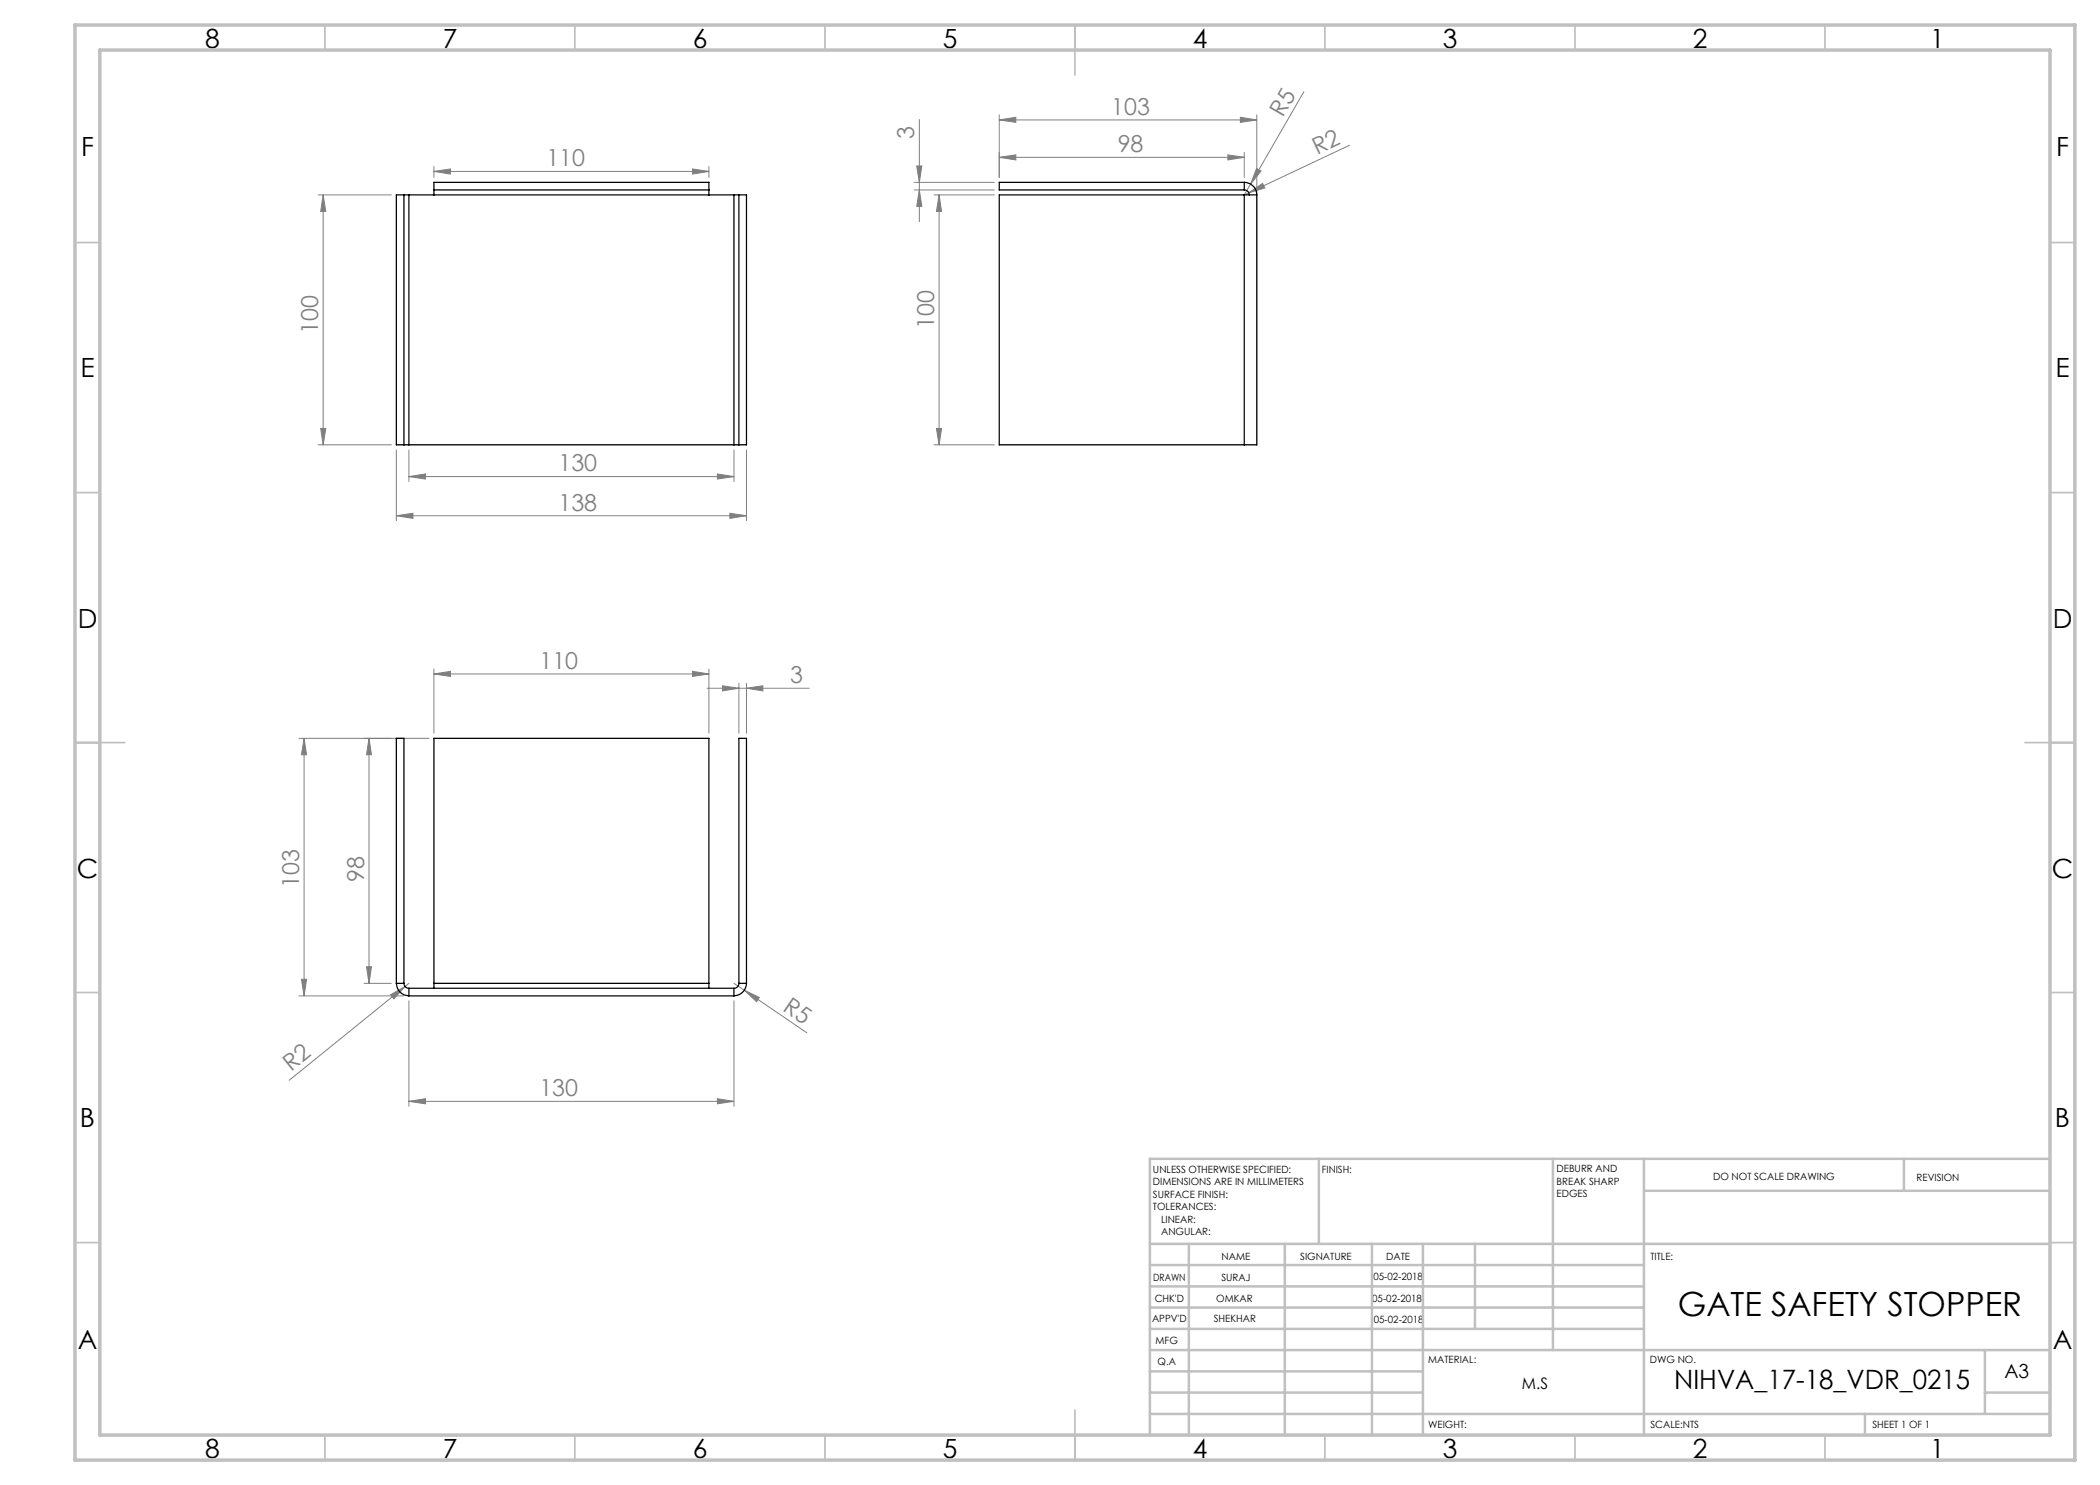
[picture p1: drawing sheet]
<svg xmlns="http://www.w3.org/2000/svg" width="420mm" height="297mm" viewBox="0 0 420 297" stroke-linecap="round" stroke-linejoin="round" font-family="sans-serif">
<g fill="none" stroke="#808080" stroke-width=".2">
<path d="M260.8 18.3l-10.7 18.5M63.6 39h14.7M64.6 39v50M64.6 39l.6 3.3h-1.1zM86.8 34.3l3.3-.5v1zM86.8 33.3v2.2M86.8 34.3h55M138.5 33.8l3.3 .5-3.3 .5zM141.8 33.3v2.2M182.8 36.5h16.1M182.8 38h16.1M183.3 33.2h1.1l-.5 3.3z"/>
<path d="M183.9 38l.5 3.3h-1.1zM183.9 23.9v20.4M186.8 39h12.1M187.8 39v50M187.8 39l.5 3.3h-1zM199.8 24l3.4-.5v1zM199.8 23v12.5M199.8 24h51.6M199.8 31.5l3.4-.5v1zM199.8 31.5h49M245.6 31l3.2 .5-3.2 .5zM248.1 23.5l3.3 .5-3.3 .5z"/>
<path d="M248.8 30.5v5M249.8 38.6l2.7-1.9 .5 .9zM250.1 36.8l-1.3 2.2 1-.4M251.3 33.7l.9 .5-2.1 2.6zM251.4 23v65M269.9 29.1l-20.1 9.5M63.6 89h14.7M64.1 85.7h1.1l-.6 3.3zM79.3 90v14.1M81.8 95.3l3.3-.5v1zM81.8 90v6.3M81.8 95.3h65"/>
<path d="M143.5 94.8l3.3 .5-3.3 .5zM146.8 90v6.3M149.3 90v14.1M186.8 89h12.1M187.3 85.7h1l-.5 3.3zM79.3 103.1l3.3-.4v1zM79.3 103.1h70M146 102.7l3.3 .4-3.3 .6zM86.8 134.8l3.3-.5v1zM86.8 133.8v12.8M86.8 134.8h55M138.5 134.3l3.3 .5-3.3 .5z"/>
<path d="M141.4 137.7h20.5M141.8 133.8v12.8M144.5 137.2l3.3 .5-3.3 .5zM147.8 136.7v9.9M149.3 137.7l3.3-.5v1zM149.3 136.7v9.9M59.8 147.7h26M60.8 147.7l.5 3.3h-1zM60.8 147.7v51.5M73.8 147.7v49M73.8 147.7l.5 3.3h-1zM59.8 199.2h21"/>
<path d="M60.3 195.9h1l-.5 3.3zM72.8 196.7h5.5M73.3 193.4h1l-.5 3.3zM78.1 199l2.9-1.7-2.2 2.5zM81 197.3l-23.2 18.8M81.8 196.7l-.8 .6M146.8 196.7l2.1 1.3M148.9 198l3 1.5-.6 .8zM148.9 198l12.5 8.5M81.8 200.2v21.1M143.5 219.7l3.3 .6-3.3 .5zM146.8 200.2v21.1"/>
<path d="M81.8 220.3l3.3-.6v1.1zM81.8 220.3h65"/>
</g>
<g fill="none" stroke="#c0c0c0" stroke-width=".35">
<path d="M65 5v5M115 5v5M165 5v5M215 5v10M265 5v5M315 5v5M365 5v5M15 48.5h5M410 48.5h5M15 98.5h5M410 98.5h5M15 148.5h10"/>
<path d="M405 148.5h10M15 198.5h5M410 198.5h5M15 248.5h5M410 248.5h5M65 287v5M115 287v5M165 287v5M215 282v10M265 287v5M315 287v5M365 287v5"/>
</g>
<g fill="none" stroke="#c0c0c0" stroke-width=".5">
<path d="M263.8 231.8v17M310.6 231.8v38.2M328.8 231.8v55.2M328.8 238.2h81.2M380.8 231.8v6.4M410 231.8h-180v55.2M230 248.8h180M230 257.3h98.8M230 253h98.8M237.8 248.8v38.2M257 248.8v38.2M274.4 248.8v38.2"/>
<path d="M284.6 248.8v38.2M295 248.8v17M230 265.8h98.8M230 261.5h98.8M230 278.5h54.6M230 274.3h54.6M230 270h180M397 278.5h13M397 270v12.8M230 282.8h180M373 282.8v4.2"/>
</g>
<path d="M15 5h400v287h-400zM20 10h390v277h-390z" fill="none" stroke="#c0c0c0" stroke-width=".7"/>
<g fill="#808080">
<path d="M249.8 38.6l2.7-1.9 .5 .9z"/>
<path d="M78.1 199l2.9-1.7-2.2 2.5z"/>
<path d="M251.3 33.7l.9 .5-2.1 2.6z"/>
<path d="M148.9 198l3 1.5-.6 .8z"/>
<path d="M149.3 137.7l3.3-.5v1zM144.5 137.2l3.3 .5-3.3 .5z"/>
<path d="M245.6 31l3.2 .5-3.2 .5zM199.8 31.5l3.4-.5v1z"/>
<path d="M138.5 33.8l3.3 .5-3.3 .5zM86.8 34.3l3.3-.5v1zM138.5 134.3l3.3 .5-3.3 .5zM86.8 134.8l3.3-.5v1z"/>
<path d="M79.3 103.1l3.3-.4v1zM146 102.7l3.3 .4-3.3 .6zM81.8 95.3l3.3-.5v1zM143.5 94.8l3.3 .5-3.3 .5z"/>
<path d="M81.8 220.3l3.3-.6v1.1zM143.5 219.7l3.3 .6-3.3 .5z"/>
<path d="M187.3 85.7h1l-.5 3.3zM187.8 39l.5 3.3h-1z"/>
<path d="M60.3 195.9h1l-.5 3.3zM60.8 147.7l.5 3.3h-1z"/>
<path d="M183.3 33.2h1.1l-.5 3.3zM183.9 38l.5 3.3h-1.1z"/>
<path d="M64.6 39l.6 3.3h-1.1zM64.1 85.7h1.1l-.6 3.3z"/>
<path d="M73.8 147.7l.5 3.3h-1zM73.3 193.4h1l-.5 3.3z"/>
<path d="M199.8 24l3.4-.5v1zM248.1 23.5l3.3 .5-3.3 .5z"/>
</g>
<g fill="none" stroke="#000" stroke-width=".25">
<path d="M80.8 39h1M80.8 39h-1.5v50h1.5M80.8 39v50M81.8 39h65M81.8 39v50M86.8 38v1M86.8 38v-1.5h55v1.5M86.8 38h55M141.8 38v1M146.8 39h1M146.8 39v50M147.8 39h1.5v50h-1.5"/>
<path d="M147.8 39v50M248.8 39h2.6M248.8 36.5a2.51 2.51 0 0 1 2.6 2.5M248.8 38a1.02 1.02 0 0 1 1.1 1M248.8 39h-49v50h49M248.8 36.5h-49v1.5h49M248.8 36.5v1.5M248.8 39v50M251.4 39v50h-2.6M80.8 89h1M81.8 89h65M146.8 89h1"/>
<path d="M79.3 196.7a2.57 2.57 0 0 0 2.5 2.5M79.3 196.7v-49h1.5v49M79.3 196.7h1.5M80.8 196.7a.96 .96 0 0 0 1 1M81.8 197.7v1.5M81.8 199.2h65M81.8 197.7h65M86.8 196.7v1M86.8 196.7v-49h55v49M86.8 196.7h55M141.8 196.7v1M146.8 197.7v1.5"/>
<path d="M147.8 196.7a.96 .96 0 0 1-1 1M147.8 196.7v-49h1.5v49M147.8 196.7h1.5M149.3 196.7a2.57 2.57 0 0 1-2.5 2.5"/>
</g>
<text font-size="6.7" x="335.6" y="263.2">GATE SAFETY STOPPER</text>
<g font-size="5.3">
<text x="41" y="9.5">8</text>
<text x="88.5" y="9.5">7</text>
<text x="138.5" y="9.5">6</text>
<text x="188.5" y="9.5">5</text>
<text x="238.5" y="9.5">4</text>
<text x="288.5" y="9.5">3</text>
<text x="338.5" y="9.5">2</text>
<text x="386" y="9.5">1</text>
<text x="16.2" y="31.3">F</text>
<text x="411.2" y="31.3">F</text>
<text x="16.1" y="75.5">E</text>
<text x="411.1" y="75.5">E</text>
<text x="15.5" y="125.5">D</text>
<text x="410.5" y="125.5">D</text>
<text x="15.4" y="175.5">C</text>
<text x="410.4" y="175.5">C</text>
<text x="16" y="225.5">B</text>
<text x="411" y="225.5">B</text>
<text x="15.5" y="269.8">A</text>
<text x="410.5" y="269.8">A</text>
<text x="334.8" y="277.8">NIHVA_17-18_VDR_0215</text>
<text x="41" y="291.5">8</text>
<text x="88.5" y="291.5">7</text>
<text x="138.5" y="291.5">6</text>
<text x="188.5" y="291.5">5</text>
<text x="238.5" y="291.5">4</text>
<text x="288.5" y="291.5">3</text>
<text x="338.5" y="291.5">2</text>
<text x="386" y="291.5">1</text>
</g>
<g font-size="4.7" fill="#808080">
<text x="222.2" y="22.9">103</text>
<text x="256.6" y="23.6" transform="rotate(-60 256.6 23.6)">R5</text>
<text x="182.9" y="27.8" transform="rotate(-90 182.9 27.8)">3</text>
<text x="109.3" y="33.3">110</text>
<text x="223.5" y="30.4">98</text>
<text x="263.4" y="31" transform="rotate(-25 263.4 31)">R2</text>
<text x="186.8" y="65.7" transform="rotate(-90 186.8 65.7)">100</text>
<text x="63.6" y="66.9" transform="rotate(-90 63.6 66.9)">100</text>
<text x="111.7" y="94.3">130</text>
<text x="111.7" y="102.1">138</text>
<text x="107.9" y="133.8">110</text>
<text x="158" y="136.6">3</text>
<text x="59.8" y="177.6" transform="rotate(-90 59.8 177.6)">103</text>
<text x="72.8" y="176.3" transform="rotate(-90 72.8 176.3)">98</text>
<text x="156.3" y="202" transform="rotate(34 156.3 202)">R5</text>
<text x="58.2" y="214.5" transform="rotate(-39 58.2 214.5)">R2</text>
<text x="107.9" y="219.2">130</text>
</g>
<text font-size="3.9" x="400.9" y="275.5">A3</text>
<text font-size="3.2" x="304.4" y="277.9">M.S</text>
<g font-size="2">
<text x="230.6" y="234.6">UNLESS OTHERWISE SPECIFIED:</text>
<text x="230.6" y="237.1">DIMENSIONS ARE IN MILLIMETERS</text>
<text x="230.6" y="239.6">SURFACE FINISH:</text>
<text x="264.4" y="234.6">FINISH:</text>
<text x="311.3" y="234.5">DEBURR AND</text>
<text x="311.3" y="237">BREAK SHARP</text>
<text x="311.3" y="239.5">EDGES</text>
<text x="342.6" y="236">DO NOT SCALE DRAWING</text>
<text x="383.3" y="236.2">REVISION</text>
<text x="230.6" y="242.1">TOLERANCES:</text>
<text x="232.2" y="244.6">LINEAR:</text>
<text x="232.2" y="247.1">ANGULAR:</text>
<text x="244.3" y="252">NAME</text>
<text x="260" y="251.9">SIGNATURE</text>
<text x="277.2" y="251.9">DATE</text>
<text x="330.1" y="251.9">TITLE:</text>
<text x="230.6" y="256.1">DRAWN</text>
<text x="244.3" y="256.1">SURAJ</text>
<text x="274.7" y="255.9">05-02-2018</text>
<text x="230.9" y="260.3">CHK'D</text>
<text x="243.3" y="260.3">OMKAR</text>
<text x="274.5" y="260.3">05-02-2018</text>
<text x="230.4" y="264.4">APPV'D</text>
<text x="231.1" y="268.8">MFG</text>
<text x="242.8" y="264.4">SHEKHAR</text>
<text x="274.8" y="264.6">05-02-2018</text>
<text x="231.5" y="273">Q.A</text>
<text x="285.6" y="272.5">MATERIAL:</text>
<text x="330" y="272.5">DWG NO.</text>
<text x="285.6" y="285.5">WEIGHT:</text>
<text x="330.1" y="285.6">SCALE:NTS</text>
<text x="374.5" y="285.6">SHEET 1 OF 1</text>
</g>
</svg>
